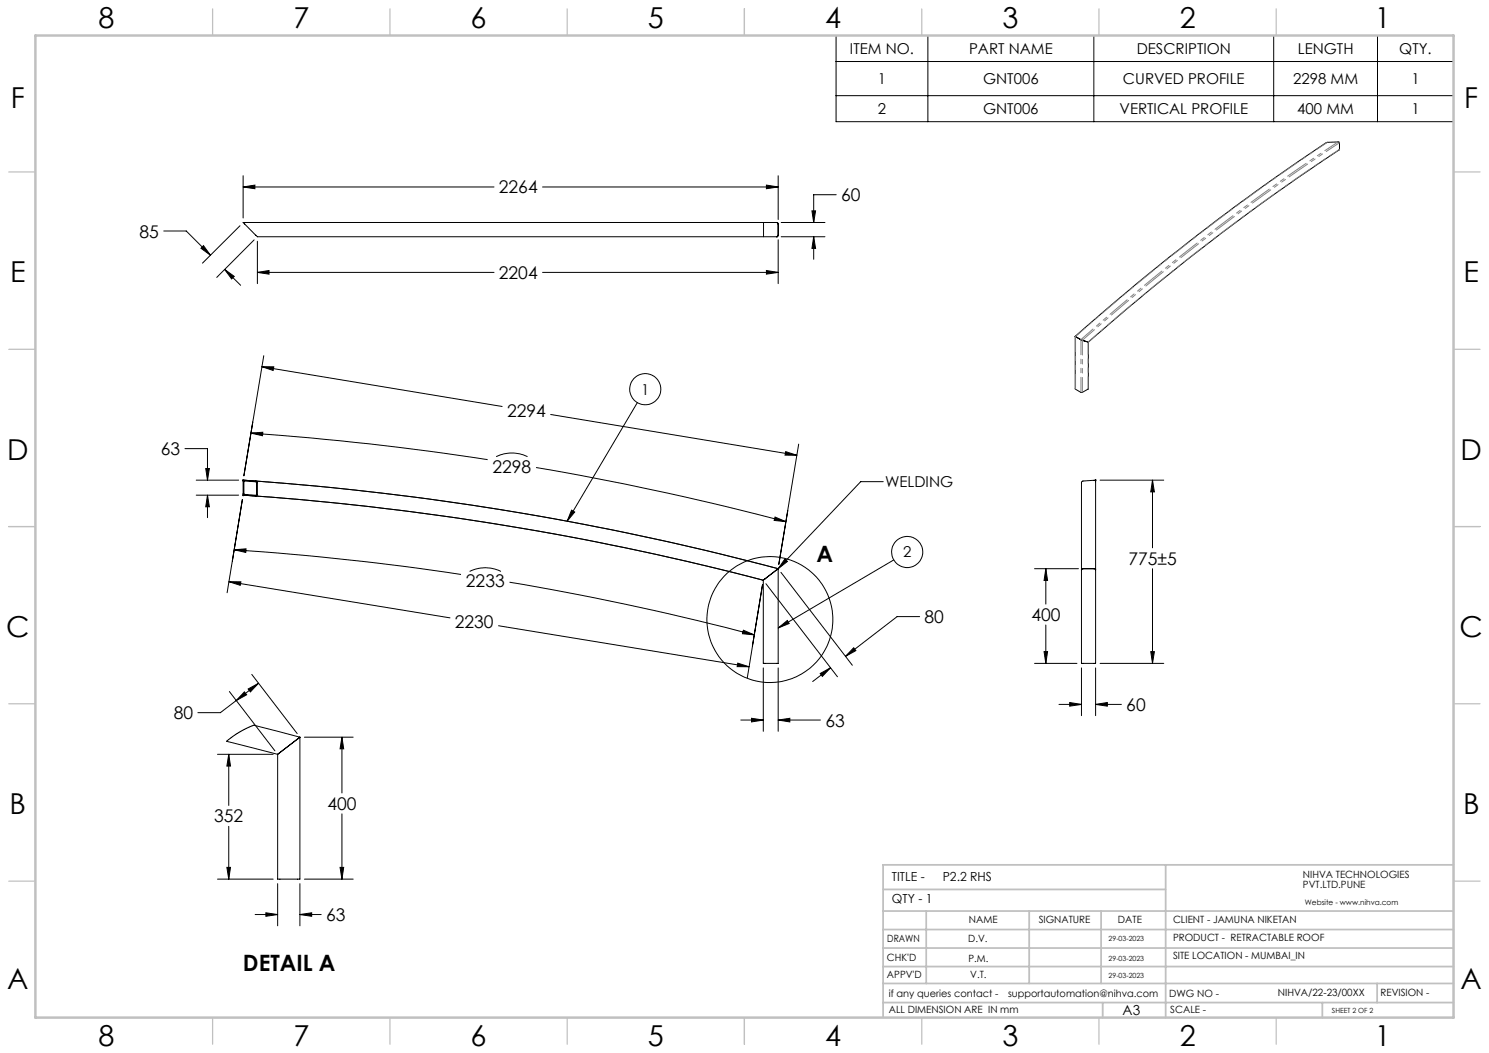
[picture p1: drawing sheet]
<svg xmlns="http://www.w3.org/2000/svg" width="420mm" height="297mm" viewBox="0 0 420 297" stroke-linecap="round" stroke-linejoin="round" font-family="sans-serif">
<g fill="none" stroke="#000" stroke-width=".28">
<path d="M235.8 10h174.2v24.3h-174.2zM235.8 17.4h174.2M261.7 10v24.3M308.5 10v24.3M359.3 10v24.3M388.5 10v24.3M235.8 27h174.2M68.6 52.7l3.3-.5v1zM68.6 49.6v11.9M68.6 52.7h70.7M153 52.7h66.5M216.2 52.2l3.3 .5-3.3 .5z"/>
<path d="M219.5 49.6v12.3M229 59.5h1l-.5 3.3zM235.9 54.9h-6.4v7.9M46.2 65.2h6.3l6.9 6.8M57.4 69.3l2 2.7-2.7-2zM63.4 76l2.7 2-.8 .7zM63.4 76l4.5 4.5M67.7 63.7l-10.6 10.5M71.7 67.7l-10.6 10.5M72.6 76.8l3.3-.5v1zM72.6 68v12M72.6 76.8h66.7"/>
<path d="M153 76.8h66.5M215.4 62.8v4M216.2 76.3l3.3 .5-3.3 .5zM219.1 62.8h.1M219.1 62.8l.4 .4M219.1 66.8h.1M219.1 62.8h-150.5l4 4h146.5M219.5 67.6v12.4M219.5 66.4l-.4 .4M219.5 63.2v3.2M220.3 62.8h12.4M220.3 66.8h12.4"/>
<path d="M229.5 66.8l.5 3.3h-1zM229.5 66.8v6.3M303.3 94.9a632.5 632.5 0 0 1 71.1-54.8h3.3l.1 2.1a634.3 634.3 0 0 0-70.8 54.3M303.3 94.9h.1M303.3 94.9v14.8l1.6 1h.4l1.7-1v-13.2M303.4 94.9l1.5 .9M304.9 95.8l.4 .2M305.3 96l1.6 .5M306.9 96.5h.1M73.9 103.4l3.3 .1-.2 1zM73.9 103.4l67.7 11.2M74.4 100.3l-5.6 33.9"/>
<path d="M155.3 116.9l69.5 11.5M179.8 113.6l-19.8 33.4M52.2 126.5h6.3v8.9M55.4 135.4h11.9M55.4 139.7h11.9M58 132.1h1.1l-.6 3.3zM58.5 139.7l.6 3.2h-1.1zM58.5 139.7v6.3M68.4 135.4l3.7 .3M68.4 139.6l3.7 .3M68.6 135.4a803.6 803.6 0 0 1 150.9 25M68.6 139.7a790.7 790.7 0 0 1 146.7 24"/>
<path d="M68.6 135.2v.6M68.6 139.3v.6M68.8 135.7l3.6 .3-.1 3.6-3.4-.2zM69 135.5l-.4 .3v3.6l.4 .3 3.1 .2M70.8 122.2l3.3-.3-.1 1zM70.8 122.2a794.3 794.3 0 0 1 66.7 7.4M72.1 135.7l.5 .4v3.4l-.5 .4M72.1 139.9a797.1 797.1 0 0 1 143.2 23.8M72.1 135.7a801.7 801.7 0 0 1 147.4 24.7M139.9 128.8a10.1 10.1 0 0 1 8.9 0M151.2 131.9a824.8 824.8 0 0 1 70.5 15.2M221.6 127.4l3.2 1h-3.4z"/>
<path d="M225.3 125.3l-5.6 33.9M249.1 135.9h-6.3l-23.3 24.5M309 135.2v.6M309.2 135.4l-.5 .1M310.3 135.4h18M325.1 135.4l.5 3.3h-1zM325.1 135.4v19.1M65.5 158.2l2.9-17.3-4.3 26.3M66.1 155.1l3.3-.3-.1 1zM66.1 155.1a790.8 790.8 0 0 1 63.9 6.9M161.2 143.9l.9 .5-2.1 2.6zM218.6 145.8l3.1 1.3-3.3-.3z"/>
<path d="M221.4 157.7l.7 .7-2.6 2zM252.1 157.9l-32.6 19.2M64.6 164.1h3.3l-.1 1zM64.6 164.1l62.3 10.2M132.5 161.2a9.7 9.7 0 0 1 8.8 0M140.6 176.5l70.7 11.6M143.7 164.2a776.6 776.6 0 0 1 69.1 14.9M209.7 177.8l3.1 1.3-3.4-.4zM215.7 163.3l-.4 .4M216 164.6l20.2 26.3M219.1 160.7l-3.4 2.6M219.5 160.4v26.7h-4.2v-23.4"/>
<path d="M219.5 160.4l-.4 .3M219.5 177.1l2.6-2.1 .5 .9zM220.3 161.4l20.1 26.2M259.4 173.9h-6.4l-14.5 11.2M291.8 160.4h12.4M295 160.4l.5 3.3h-1zM295 160.4v10M295 176.3v10.8M305 160.7v26.4h4v-26.4M305 160.7v-24.7l.5-.3 3.1-.2 .4 .2v25M305.5 160.4l-.5 .3M305.5 160.4h3.1"/>
<path d="M308.6 160.4l.4 .3M325.1 160.4v26.7M64.7 195l12.8 16.8M66.6 197.6l-4.4 3.4h-6.4M68.9 195.2l.7 .8-3 1.6zM70 194.3l2.9-1.6-2.3 2.5zM71 190.2l12.8 16.7M72.9 192.7l-6.3 4.9M208.1 187l3.2 1.1-3.4-.1zM212.2 182.2l2.9-17.3-4.3 26.3M215.3 188.4v17.9M219.5 188.4v17.9"/>
<path d="M231.4 190l2.9-1.7-2.3 2.5zM234.3 188.3l-5.1 3.9M240.8 182.7l.6 .8-2.9 1.6zM291.8 187.1h12M294.5 183.8h1l-.5 3.3zM298.7 198.7h6.3M301.7 198.2l3.3 .5-3.3 .5zM305 188.4v13.5M309 198.7l3.3-.5v1zM309 188.4v13.5M309 198.7h7.3M310.3 187.1h18"/>
<path d="M324.6 183.8h1l-.5 3.3zM61.3 212.8h15.7M64.5 212.8l.5 3.3h-1zM64.5 212.8v14.4M79 212.3l-.7 .5M84 208.4l-5 3.9M84.6 207.9l-13-3.4-4 1.9-3.7 2.7 14.4 3.7M84.6 207.9v40.1h-6.3v-35.2M84.6 207.9l-.6 .5M85.9 207.9h13.7M96.4 207.9l.5 3.3h-1zM96.4 207.9v15.8"/>
<path d="M209 203.1h6.3M212 202.6l3.3 .5-3.3 .5zM219.5 203.1l3.3-.5v1zM219.5 203.1h11.9M64.5 233.1v14.9M96.4 229.5v18.5M61.3 248h15.7M64 244.6h1l-.5 3.4zM72 257.9h6.3M75 257.5l3.3 .4-3.3 .5zM78.3 249.2v11.9M84.6 257.9l3.3-.4v.9z"/>
<path d="M84.6 249.2v11.9M84.6 257.9h6M85.9 248h13.7M95.9 244.6h1l-.5 3.4z"/>
<circle cx="182" cy="109.8" r="4.4"/>
<circle cx="255.9" cy="155.7" r="4.4"/>
<circle cx="217.2" cy="174.8" r="17.8"/>
</g>
<g fill="none" stroke="#c0c0c0" stroke-width=".35">
<path d="M60 2.5v7.5M110 2.5v7.5M160 2.5v7.5M210 2.5v7.5M260 2.5v7.5M310 2.5v7.5M360 2.5v7.5M2.5 48.5h7.5M410 48.5h7.5M2.5 98.5h7.5M410 98.5h7.5M2.5 148.5h7.5"/>
<path d="M410 148.5h7.5M2.5 198.5h7.5M410 198.5h7.5M2.5 248.5h7.5M410 248.5h7.5M60 287v7.5M110 287v7.5M160 287v7.5M210 287v7.5M260 287v7.5M310 287v7.5M360 287v7.5"/>
</g>
<g fill="none" stroke="#c0c0c0" stroke-width=".5">
<path d="M249.1 257h160.9M249.1 250.9h79.7M261.3 257v20.4M290.3 257v20.4M310.6 257v20.4M328.8 243.9v43.1M410 243.9h-160.9v43.1M249.1 272.6h160.9M249.1 267.4h160.9M249.1 262.2h160.9M249.1 277.4h160.9M388.4 277.4v5.4"/>
<path d="M249.1 282.8h160.9M311 282.8v4.2M373 282.8v4.2"/>
</g>
<path d="M10 10h400v277h-400z" fill="none" stroke="#c0c0c0" stroke-width=".7"/>
<g fill="#000">
<path d="M218.6 145.8l3.1 1.3-3.3-.3zM70.8 122.2l3.3-.3-.1 1zM209.7 177.8l3.1 1.3-3.4-.4zM66.1 155.1l3.3-.3-.1 1zM73.9 103.4l3.3 .1-.2 1zM221.6 127.4l3.2 1h-3.4zM64.6 164.1h3.3l-.1 1zM208.1 187l3.2 1.1-3.4-.1zM58 132.1h1.1l-.6 3.3zM58.5 139.7l.6 3.2h-1.1zM325.1 135.4l.5 3.3h-1zM324.6 183.8h1l-.5 3.3z"/>
<path d="M221.4 157.7l.7 .7-2.6 2zM161.2 143.9l.9 .5-2.1 2.6zM219.5 177.1l2.6-2.1 .5 .9z"/>
<path d="M212 202.6l3.3 .5-3.3 .5zM219.5 203.1l3.3-.5v1zM231.4 190l2.9-1.7-2.3 2.5zM240.8 182.7l.6 .8-2.9 1.6zM301.7 198.2l3.3 .5-3.3 .5zM309 198.7l3.3-.5v1zM295 160.4l.5 3.3h-1zM294.5 183.8h1l-.5 3.3zM229 59.5h1l-.5 3.3zM229.5 66.8l.5 3.3h-1zM63.4 76l2.7 2-.8 .7zM57.4 69.3l2 2.7-2.7-2zM216.2 52.2l3.3 .5-3.3 .5zM68.6 52.7l3.3-.5v1zM72.6 76.8l3.3-.5v1zM216.2 76.3l3.3 .5-3.3 .5zM84.6 257.9l3.3-.4v.9zM75 257.5l3.3 .4-3.3 .5zM95.9 244.6h1l-.5 3.4zM96.4 207.9l.5 3.3h-1zM64 244.6h1l-.5 3.4zM64.5 212.8l.5 3.3h-1zM68.9 195.2l.7 .8-3 1.6zM70 194.3l2.9-1.6-2.3 2.5z"/>
</g>
<path d="M305.3 110.6v-14.6" fill="none" stroke="#808080" stroke-width=".28" stroke-dasharray="6.3 1.3 1.3 1.3 1.3 1.3" stroke-dashoffset="2.2"/>
<path d="M303.4 109.8v-14.9M304.9 110.6v-14.8" fill="none" stroke="#808080" stroke-width=".28" stroke-dasharray="6.3 1.3 1.3 1.3 1.3 1.3" stroke-dashoffset="2.1"/>
<path d="M306.9 96.5a638.1 638.1 0 0 1 71-54.4M306.9 109.7v-13.2" fill="none" stroke="#808080" stroke-width=".28" stroke-dasharray="6.3 1.3 1.3 1.3 1.3 1.3" stroke-dashoffset="2.9"/>
<path d="M304.9 95.8a643.3 643.3 0 0 1 72.5-55.8M305.3 96a642.6 642.6 0 0 1 72.6-55.8" fill="none" stroke="#808080" stroke-width=".28" stroke-dasharray="6.3 1.3 1.3 1.3 1.3 1.3" stroke-dashoffset="1.8"/>
<path d="M303.4 94.9a644.1 644.1 0 0 1 71-54.8" fill="none" stroke="#808080" stroke-width=".28" stroke-dasharray="6.3 1.3 1.3 1.3 1.3 1.3" stroke-dashoffset="2.7"/>
<g font-size="8.1">
<text x="27.8" y="8">8</text>
<text x="82.8" y="8">7</text>
<text x="132.8" y="8">6</text>
<text x="182.8" y="8">5</text>
<text x="232.8" y="8">4</text>
<text x="282.8" y="8">3</text>
<text x="332.8" y="8">2</text>
<text x="387.8" y="8">1</text>
<text x="3" y="30.4">F</text>
<text x="413" y="30.4">F</text>
<text x="2.8" y="79.6">E</text>
<text x="412.8" y="79.6">E</text>
<text x="2" y="129.6">D</text>
<text x="412" y="129.6">D</text>
<text x="1.7" y="179.6">C</text>
<text x="411.7" y="179.6">C</text>
<text x="2.7" y="229.6">B</text>
<text x="412.7" y="229.6">B</text>
<text x="2" y="278.9">A</text>
<text x="412" y="278.9">A</text>
<text x="27.8" y="295">8</text>
<text x="82.8" y="295">7</text>
<text x="132.8" y="295">6</text>
<text x="182.8" y="295">5</text>
<text x="232.8" y="295">4</text>
<text x="282.8" y="295">3</text>
<text x="332.8" y="295">2</text>
<text x="387.8" y="295">1</text>
</g>
<g font-size="6.3">
<text x="230.3" y="158.5">A</text>
<text x="68.5" y="273.8">DETAIL A</text>
</g>
<g font-size="4.9">
<text x="140.7" y="54.6">2264</text>
<text x="237.3" y="56.8">60</text>
<text x="39.4" y="67">85</text>
<text x="140.7" y="78.7">2204</text>
<text x="143" y="117.6">2294</text>
<text x="45.4" y="128.4">63</text>
<text x="138.9" y="133.3">2298</text>
<text x="318.3" y="159.3">775±5</text>
<text x="131.4" y="165.7">2233</text>
<text x="128.3" y="177.2">2230</text>
<text x="260.8" y="175.8">80</text>
<text x="290.9" y="175.2">400</text>
<text x="49" y="202.9">80</text>
<text x="317.7" y="200.5">60</text>
<text x="232.8" y="205">63</text>
<text x="60.4" y="232">352</text>
<text x="92.4" y="228.5">400</text>
<text x="92" y="259.8">63</text>
</g>
<g font-size="4.2">
<text x="239.8" y="15.2">ITEM NO.</text>
<text x="273.3" y="15.2">PART NAME</text>
<text x="320.6" y="15.2">DESCRIPTION</text>
<text x="366.1" y="15.2">LENGTH</text>
<text x="394.7" y="15.2">QTY.</text>
<text x="247.6" y="23.7">1</text>
<text x="277.3" y="23.7">GNT006</text>
<text x="316.8" y="23.7">CURVED PROFILE</text>
<text x="364.8" y="23.7">2298 MM</text>
<text x="398.1" y="23.7">1</text>
<text x="247.6" y="32.2">2</text>
<text x="277.3" y="32.2">GNT006</text>
<text x="315.8" y="32.2">VERTICAL PROFILE</text>
<text x="365.9" y="32.2">400 MM</text>
<text x="398.1" y="32.2">1</text>
<text x="180.9" y="111.3">1</text>
<text x="249.7" y="137.4">WELDING</text>
<text x="254.7" y="157.2">2</text>
</g>
<text font-size="3.9" x="316.7" y="286.4">A3</text>
<g font-size="3.5">
<text x="251.6" y="248.6">TITLE -</text>
<text x="265.9" y="248.6">P2.2 RHS</text>
<text x="251.6" y="254.8">QTY - 1</text>
</g>
<g font-size="2.8">
<text x="367.5" y="247.7">NIHVA TECHNOLOGIES</text>
<text x="367.5" y="250.5">PVT.LTD.PUNE</text>
<text x="273.3" y="260.4">NAME</text>
<text x="293" y="260.4">SIGNATURE</text>
<text x="315.3" y="260.5">DATE</text>
<text x="330.9" y="260.5">CLIENT - JAMUNA NIKETAN</text>
<text x="250.3" y="265.7">DRAWN</text>
<text x="273.1" y="265.7">D.V.</text>
<text x="330.9" y="265.5">PRODUCT - RETRACTABLE ROOF</text>
<text x="250.2" y="271.1">CHK'D</text>
<text x="250.2" y="275.8">APPV'D</text>
<text x="273.2" y="271.2">P.M.</text>
<text x="273.7" y="275.9">V.T.</text>
<text x="330.9" y="270.6">SITE LOCATION - MUMBAI_IN</text>
<text x="250.7" y="281.1">if any queries contact -</text>
<text x="284.3" y="281.1">supportautomation@nihva.com</text>
<text x="329.8" y="281.3">DWG NO -</text>
<text x="360.5" y="281.1">NIHVA/22-23/00XX</text>
<text x="389.4" y="281.1">REVISION -</text>
<text x="250.7" y="285.6">ALL DIMENSION ARE IN mm</text>
<text x="330.1" y="285.7">SCALE -</text>
</g>
<text font-size="2.1" x="368.1" y="255.1">Website - www.nihva.com</text>
<g font-size="2">
<text x="312.7" y="265.5">29-03-2023</text>
<text x="312.7" y="271.1">29-03-2023</text>
<text x="312.7" y="275.8">29-03-2023</text>
<text x="375.7" y="285.6">SHEET 2 OF 2</text>
</g>
</svg>
